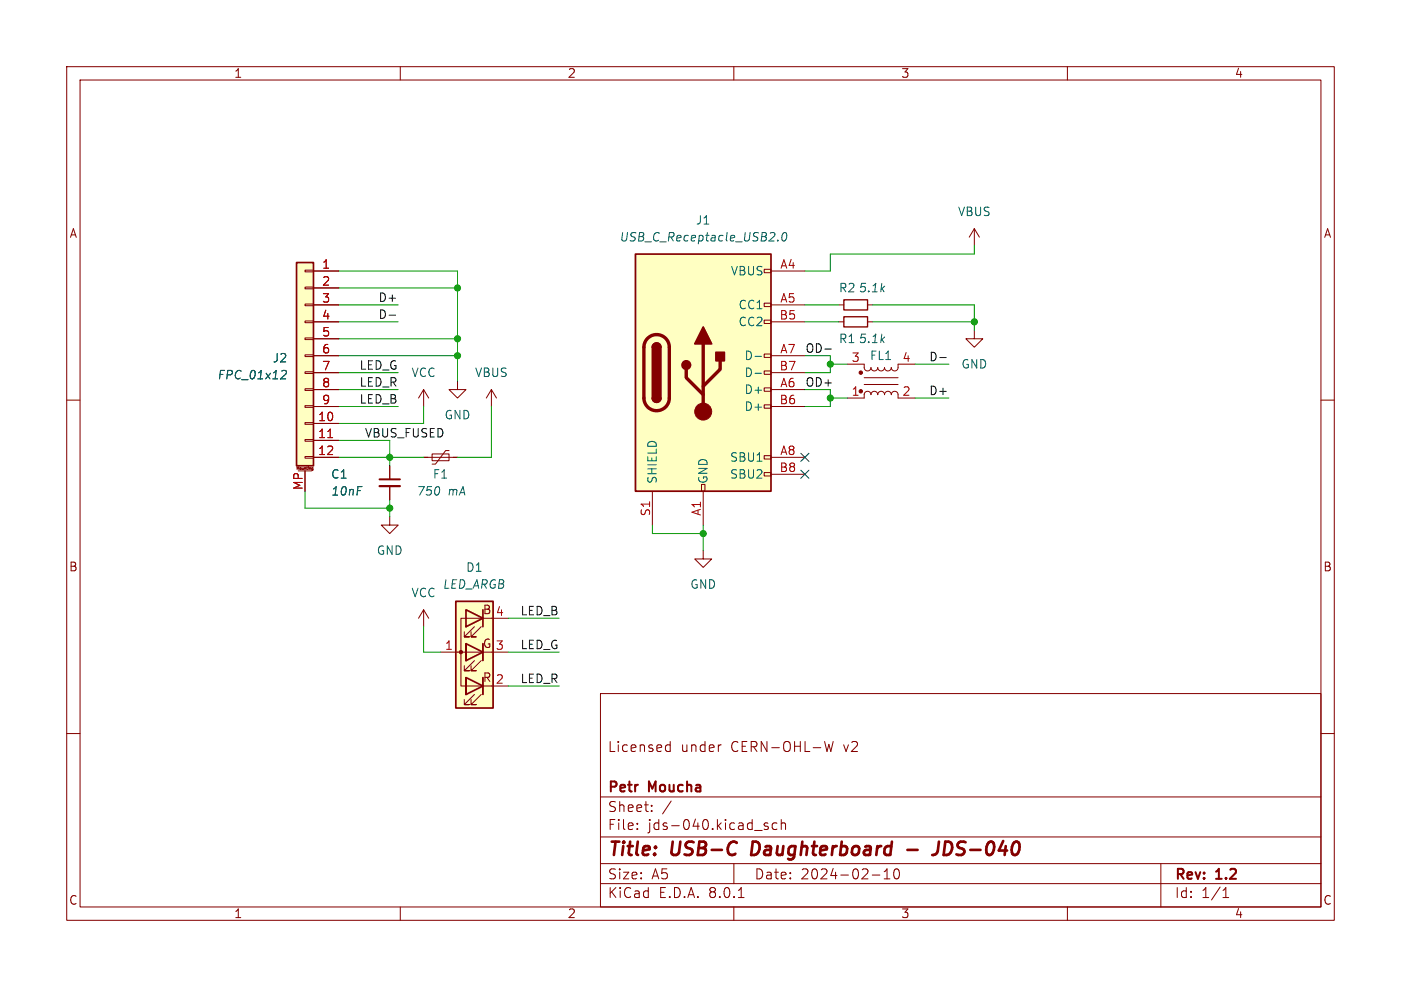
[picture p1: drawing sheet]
<svg xmlns="http://www.w3.org/2000/svg" width="210mm" height="148mm" viewBox="0 0 210 148" stroke-linecap="round" stroke-linejoin="round" font-family="sans-serif">
<g fill="none" stroke="#840000" stroke-width=".15">
<path d="M10 10h190v128h-190zM12 12h186v124h-186zM60 10v2M110 10v2M160 10v2M10 60h2M198 60h2M58.4 69.9v2M58.4 72.9v2M10 110h2M90 104h108v32h-108zM90 119.5h108"/>
<path d="M99.9 112.6h.6M99.9 111.8h.6M100.5 111.2v1.5M108 111.7h.1M123.6 111.2l.4 1.5 .2-1.1 .3 1.1 .4-1.5M198 110h2M60 136v2M90 132.5h108M90 129.5h108M90 125.5h108M95.5 124.2v.2M95.5 123.5v.1"/>
<path d="M97.7 121.5v.2M97.7 120.8v.1M100.6 120.1l-1.3 1.9M110 136v2M110 129.5v3M110.7 134.6h.8M115.1 123.5l-.3-.1-.3 .2 .1 .2 .5 .2v.3h-.6M116.5 123.5l-.5-.1-.2 .3v.4l.1 .2h.6M117.1 123.5a.37 .37 0 0 1 .7 .1v.8M117.1 122.9v1.5M130.8 131.2h1.1M132.5 131.8h.9"/>
<path d="M132.5 130.7l.5-.4v1.5M134.6 130.4a1 1 0 0 1-.1 1.4h-.2a.91 .91 0 0 1-.2-1.4M160 136v2M174 129.5v6.5M183.3 134.6h.9M183.3 133.5l.5-.4v1.5"/>
</g>
<path d="M112.8 126.2l-.2 2h.5M136 127.4h1.5M140.7 126.2l-.1 1.4a.74 .74 0 0 1-.9 .6M141.7 126.2l-.3 2h.5" fill="none" stroke="#840000" stroke-width=".4"/>
<path d="M56.9 72.9h3" fill="none" stroke="#840000" stroke-width=".33"/>
<path d="M56.9 71.9h3" fill="none" stroke="#840000" stroke-width=".3"/>
<path d="M68.3 90.2h5.6v16h-5.6z" fill="#ffffc2"/>
<g fill="none" stroke="#840000" stroke-width=".15">
<path d="M63.5 91.4l-.8 1.3M63.5 91.4v2.6M63.5 91.4l.8 1.3M66 97.8h6.4M69.8 96.5v2.6zM69.8 99.1h.1M71.1 94l-1.5 1.5h.8h-.8v-.8M71.1 99.1l-1.5 1.5h.8h-.8v-.8M72.1 94l-1.5 1.5h.8h-.8v-.8M72.1 99.1l-1.5 1.5h.8h-.8v-.8M72.4 96.5v2.6M72.4 92.7h-3.3v10.2h3.3"/>
<path d="M73.7 92.7h2.5M73.7 97.8h2.5M69.8 101.6v2.5zM69.8 104.1h.1M71.1 104.1l-1.5 1.6h.8h-.8v-.8M72.1 104.1l-1.5 1.6h.8h-.8v-.8M72.4 101.6v2.5M73.7 102.9h2.5"/>
</g>
<path d="M68.3 90.2h5.6v16h-5.6zM69.8 91.4l2.6 1.3-2.6 1.3zM69.8 96.5l2.6 1.3-2.6 1.3zM72.4 91.4v2.6M72.4 96.5v2.6M69.8 101.6l2.6 1.3-2.6 1.2zM72.4 101.6v2.5" fill="none" stroke="#840000" stroke-width=".25"/>
<circle cx="69.1" cy="97.8" r=".25" fill="#840000" stroke="#840000" stroke-width=".15"/>
<path d="M44.4 39.4h2.6v30.5h-2.6z" fill="#ffffc2"/>
<g fill="none" stroke="#840000" stroke-width=".15">
<path d="M146 34.3l-.7 1.3M146 34.3v2.5M146 34.3l.8 1.3M45.7 58.3h1.3v.2h-1.3zM45.7 55.8h1.3v.2h-1.3zM45.7 53.2h1.3v.3h-1.3zM45.7 50.7h1.3v.2h-1.3zM45.7 48.1h1.3v.3h-1.3zM45.7 45.6h1.3v.2h-1.3zM45.7 43.1h1.3v.2h-1.3zM45.7 40.5h1.3v.3h-1.3zM47 40.6h3.8"/>
<path d="M47 43.2h3.8M47 45.7h3.8M47 48.3h3.8M47 50.8h3.8M47 53.3h3.8M47 55.9h3.8M47 58.4h3.8M68.6 57.2v1.2h1.2l-1.2 1.3-1.3-1.3h1.3M73.7 58.4l-.8 1.3M73.7 58.4v2.6M73.7 58.4l.7 1.3M125.7 45.7h.8"/>
<path d="M125.7 48.3h.8M127 54.6h2.5v.5a.51 .51 0 0 0 .5 .5 .51 .51 0 0 0 .6-.5 .51 .51 0 0 0 .5 .5 .51 .51 0 0 0 .5-.5 .51 .51 0 0 0 .5 .5 .51 .51 0 0 0 .5-.5 .51 .51 0 0 0 .5 .5 .51 .51 0 0 0 .5-.5 .51 .51 0 0 0 .5 .5 .51 .51 0 0 0 .5-.5v-.5h2.6M129.5 57.7h5.1M129.5 56.6h5.1M130 45.7h.8M130 48.3h.8M134.6 59.2a.51 .51 0 0 0-.5-.5 .51 .51 0 0 0-.5 .5 .51 .51 0 0 0-.5-.5 .51 .51 0 0 0-.5 .5 .51 .51 0 0 0-.5-.5 .51 .51 0 0 0-.5 .5 .51 .51 0 0 0-.5-.5 .51 .51 0 0 0-.5 .5 .51 .51 0 0 0-.6-.5 .51 .51 0 0 0-.5 .5v.5h-2.5M134.6 59.7h2.6M146 49.5v1.3h1.3l-1.3 1.3-1.2-1.3h1.2M44.5 70.4v-.4l.2 .3 .1-.3v.4M44.7 70.6h2M45.7 68.5h1.3v.2h-1.3z"/>
<path d="M45.7 65.9h1.3v.3h-1.3zM45.7 63.4h1.3v.2h-1.3zM45.7 60.8h1.3v.3h-1.3zM45.7 70.6v3.1M46 70v.3M46.2 70v.1M46.2 70.1h.1M46.7 70.5h.2M46.9 70.5h.1M46.9 70.4h-.2l.1-.2 .1-.1v.4M47 63.5h3.8M47 66h3.8"/>
<path d="M47 68.6h3.8M47 61h3.8M58.4 77.5v1.2h1.3l-1.3 1.3-1.3-1.3h1.3M63.5 68.6h5.1M64.8 68.1h2.5v1h-2.5zM67.3 67.6h-.5l-1.5 2h-.5M105.4 82.6v1.2h1.3l-1.3 1.3-1.3-1.3h1.3"/>
</g>
<path d="M44.4 39.4h2.6v30.5h-2.6z" fill="none" stroke="#840000" stroke-width=".25"/>
<path d="M49.1 65.6h.8" fill="none" stroke="#a90000" stroke-width=".15"/>
<path d="M42.4 55.5l.4 .1 .1 .3-.9 .9h.8" fill="none" stroke="#006464" stroke-width=".15"/>
<g fill="#840000" stroke="#840000" stroke-width=".15">
<circle cx="129" cy="55.9" r=".25"/>
<circle cx="129" cy="58.7" r=".25"/>
</g>
<path d="M126.5 47.5h3.5v1.5h-3.5zM126.5 45h3.5v1.5h-3.5z" fill="none" stroke="#840000" stroke-width=".2"/>
<path d="M95.2 38.1h20.4v35.6h-20.4z" fill="#ffffc2"/>
<g fill="none" stroke="#840000" stroke-width=".15">
<path d="M47 40.6h3.8M47 45.7h3.8M47 58.4h3.8M47 53.3h3.8M47 48.3h3.8M47 55.9h3.8M47 43.2h3.8M47 50.8h3.8M63.5 58.4l-.8 1.3M63.5 58.4v2.6M63.5 58.4l.8 1.3M114.6 58.2h1v.5h-1z"/>
<path d="M114.6 55.6h1v.5h-1zM114.6 53.1h1v.5h-1zM114.6 48h1v.5h-1zM114.6 45.5h1v.5h-1zM114.6 40.4h1v.5h-1zM115.6 40.6h5M115.6 45.7h5M115.6 58.4h5M115.6 53.3h5M115.6 48.3h5M115.6 55.9h5M45.7 70.6v3.1"/>
<path d="M47 68.6h3.8M47 61h3.8M47 63.5h3.8M47 66h3.8M58.4 69.9v2M58.4 72.9v2M97.8 73.7v5M105.2 72.6h.5v1.1h-.5zM105.4 73.7v5M114.6 70.9h1v.5h-1zM114.6 68.3h1v.5h-1zM114.6 60.7h1v.5h-1z"/>
<path d="M115.6 68.6h5M115.6 61h5M115.6 71.1h5"/>
</g>
<path d="M95.2 38.1h20.4v35.6h-20.4zM97.8 59.7a.64 .64 0 0 0 .6 .6 .64 .64 0 0 0 .7-.6M97.8 52.1a.64 .64 0 0 1 .6-.7 .64 .64 0 0 1 .7 .7" fill="none" stroke="#840000" stroke-width=".25"/>
<path d="M97.1 50.7a1.91 1.91 0 0 1 2-.4 1.91 1.91 0 0 1 1.2 1.8v7.6a1.91 1.91 0 0 1-1.9 1.9 1.91 1.91 0 0 1-1.9-1.9v-7.8a1.91 1.91 0 0 1 .6-1.2zM102.9 55.4v1.2l2.5 2.6M105.4 51.6v10.1M107.9 54.1v1.3l-2.5 2.5" fill="none" stroke="#840000" stroke-width=".51"/>
<g fill="#840000" stroke="#840000" stroke-width=".25">
<path d="M97.8 59.7h1.3a.64 .64 0 0 1-.7 .6 .64 .64 0 0 1-.6-.6z"/>
<path d="M97.8 52.1h1.3v7.6h-1.3z"/>
<path d="M98 51.6a.64 .64 0 0 1 .7-.1 .64 .64 0 0 1 .4 .6h-1.3z"/>
<path d="M105.4 49l1.3 2.6h-2.6z"/>
<path d="M107.3 52.8h1.3v1.3h-1.3z"/>
<circle cx="102.9" cy="54.7" r=".63"/>
</g>
<circle cx="105.4" cy="61.7" r="1.27" fill="#840000" stroke="#840000" stroke-width=".15"/>
<path d="M116.6 36v.1M117.4 35l.3-.1a.75 .75 0 0 1-.3 1.2l-.1-.1-.1-.3zM42.4 55.5l.4 .1 .1 .3-.9 .9h.8M113.2 53.4h1M113.2 56h1" fill="none" stroke="#006464" stroke-width=".15"/>
<path d="M58.3 47.3h1M123.7 52.3h.9M140.9 53.6h.9" fill="none" stroke="#0f0f0f" stroke-width=".15"/>
<g fill="none" stroke="#009600" stroke-width=".15">
<path d="M146 36.8v1.3h-21.5v2.5h-3.9M50.8 40.6h17.8v16.6M50.8 48.3h8.9M50.8 45.7h8.9M50.8 53.3h17.8M50.8 50.8h17.8M50.8 58.4h8.9M50.8 55.9h8.9M50.8 43.2h17.8M120.6 58.4h3.9v2.6h-3.9M120.6 48.3h5.1M120.6 45.7h5.1"/>
<path d="M120.6 53.3h3.9v2.6h-3.9M124.5 54.6h2.5M124.5 59.7h2.5M130.8 48.3h15.2M130.8 45.7h15.2v3.8M137.2 54.6h5M137.2 59.7h5M45.7 73.7v2.5h12.7M50.8 61h8.9M50.8 66h7.6v3.9M50.8 68.6h12.7M58.4 74.9v2.6"/>
<path d="M63.5 61v2.5h-12.7M73.7 61v7.6h-5.1M97.8 78.7v1.3h7.6M105.4 78.7v3.9M63.5 94v3.8h2.5M76.2 97.8h7.6M76.2 92.7h7.6M76.2 102.9h7.6"/>
</g>
<path d="M120 70.5l1.3 1.2M120 68l1.3 1.2M121.3 70.5l-1.3 1.2M121.3 68l-1.3 1.2" fill="none" stroke="#000084" stroke-width=".15"/>
<path d="M49.1 65.6h.8" fill="none" stroke="#a90000" stroke-width=".15"/>
<g fill="#009600" stroke="#009600" stroke-width=".15">
<circle cx="58.4" cy="76.2" r=".46"/>
<circle cx="58.4" cy="68.6" r=".46"/>
<circle cx="105.4" cy="80" r=".46"/>
<circle cx="124.5" cy="59.7" r=".46"/>
<circle cx="124.5" cy="54.6" r=".46"/>
<circle cx="146" cy="48.3" r=".46"/>
<circle cx="68.6" cy="50.8" r=".46"/>
<circle cx="68.6" cy="43.2" r=".46"/>
<circle cx="68.6" cy="53.3" r=".46"/>
</g>
<g font-size="2.8" fill="#840000">
<text x="91" y="128.9">Title:</text>
<text x="100.7" y="128.9">USB-C</text>
<text x="113.5" y="128.9">Daughterboard</text>
<text x="142.4" y="128.9">JDS-040</text>
</g>
<g font-size="2.1" fill="#840000">
<text x="91" y="113">Licensed</text>
<text x="102" y="113">under</text>
<text x="109.6" y="113">CERN-OHL-W</text>
<text x="126.6" y="113">v2</text>
<text x="91" y="119.2">Petr</text>
<text x="97.3" y="119.2">Moucha</text>
<text x="91" y="124.7">File:</text>
<text x="91" y="122">Sheet:</text>
<text x="97.1" y="124.7">jds-040.kicad_sch</text>
<text x="91" y="134.9">KiCad</text>
<text x="91" y="132.1">Size:</text>
<text x="97.7" y="132.1">A5</text>
<text x="98.7" y="134.9">E.D.A.</text>
<text x="106.3" y="134.9">8.0.1</text>
<text x="113" y="132.1">Date:</text>
<text x="120" y="132.1">2024-02-10</text>
<text x="176" y="132.3">Rev:</text>
<text x="176" y="134.9">Id:</text>
<text x="180.1" y="134.9">1/1</text>
<text x="182.4" y="132.3">1.2</text>
</g>
<g font-size="1.8" fill="#840000">
<text x="35" y="11.9">1</text>
<text x="85" y="11.9">2</text>
<text x="135" y="11.9">3</text>
<text x="185" y="11.9">4</text>
<text x="10.3" y="35.9">A</text>
<text x="198.4" y="35.9">A</text>
<text x="10.3" y="85.9">B</text>
<text x="198.3" y="85.9">B</text>
<text x="72.3" y="92.3">B</text>
<text x="72.3" y="97.4">G</text>
<text x="72.3" y="102.5">R</text>
<text x="10.3" y="135.9">C</text>
<text x="35" y="137.9">1</text>
<text x="85" y="137.9">2</text>
<text x="135" y="137.9">3</text>
<text x="185" y="137.9">4</text>
<text x="198.3" y="135.9">C</text>
</g>
<g font-size="1.8" fill="#006464">
<text x="104.2" y="33.9">J1</text>
<text x="143.5" y="32.6">VBUS</text>
<text x="92.8" y="36.4">USB_C_Receptacle_USB2.0</text>
<text x="109.5" y="41.5">VBUS</text>
<text x="110.6" y="46.6">CC1</text>
<text x="125.7" y="44">R2</text>
<text x="128.6" y="44">5.1k</text>
<text x="110.6" y="49.1">CC2</text>
<text x="125.7" y="51.7">R1</text>
<text x="128.6" y="51.7">5.1k</text>
<text x="32.5" y="57.1">FPC_01x12</text>
<text x="40.8" y="54.6">J2</text>
<text x="61.6" y="56.7">VCC</text>
<text x="71.1" y="56.7">VBUS</text>
<text x="111.5" y="59.3">D+</text>
<text x="111.5" y="54.2">D-</text>
<text x="111.5" y="56.7">D-</text>
<text x="130.3" y="54.2">FL1</text>
<text x="144" y="55.5">GND</text>
<text x="66.5" y="63.1">GND</text>
<text x="111.5" y="61.8">D+</text>
<text x="49.5" y="72">C1</text>
<text x="64.8" y="72">F1</text>
<text x="109.3" y="69.4">SBU1</text>
<text x="109.3" y="72">SBU2</text>
<text x="49.5" y="74.5">10nF</text>
<text x="62.3" y="74.5">750</text>
<text x="67.1" y="74.5">mA</text>
<text x="98.7" y="72.6" transform="rotate(-90 98.7 72.6)">SHIELD</text>
<text x="106.3" y="72.6" transform="rotate(-90 106.3 72.6)">GND</text>
<text x="56.4" y="83.4">GND</text>
<text x="61.6" y="89.8">VCC</text>
<text x="66.3" y="88.5">LED_ARGB</text>
<text x="69.8" y="86">D1</text>
<text x="103.4" y="88.5">GND</text>
</g>
<g font-size="1.8" fill="#a90000">
<text x="48.2" y="40.4">1</text>
<text x="116.9" y="40.4">A4</text>
<text x="48.2" y="42.9">2</text>
<text x="48.2" y="45.5">3</text>
<text x="116.9" y="45.5">A5</text>
<text x="48.2" y="48">4</text>
<text x="48.2" y="50.5">5</text>
<text x="48.2" y="53.1">6</text>
<text x="116.8" y="48">B5</text>
<text x="116.9" y="53.1">A7</text>
<text x="48.2" y="55.6">7</text>
<text x="48.2" y="58.2">8</text>
<text x="116.8" y="55.6">B7</text>
<text x="116.9" y="58.2">A6</text>
<text x="127.6" y="59.4">1</text>
<text x="127.6" y="54.4">3</text>
<text x="135.2" y="59.4">2</text>
<text x="135.2" y="54.4">4</text>
<text x="47.6" y="63.2">10</text>
<text x="47.6" y="65.8">11</text>
<text x="48.2" y="60.7">9</text>
<text x="116.8" y="60.7">B6</text>
<text x="47.6" y="68.3">12</text>
<text x="116.8" y="70.9">B8</text>
<text x="116.9" y="68.3">A8</text>
<text x="45.5" y="73.6" transform="rotate(-90 45.5 73.6)">MP</text>
<text x="97.5" y="77.5" transform="rotate(-90 97.5 77.5)">S1</text>
<text x="105.2" y="77.5" transform="rotate(-90 105.2 77.5)">A1</text>
<text x="74.2" y="92.5">4</text>
<text x="66.6" y="97.5">1</text>
<text x="74.2" y="97.5">3</text>
<text x="74.2" y="102.6">2</text>
</g>
<g font-size="1.8" fill="#0f0f0f">
<text x="56.6" y="47.9">D-</text>
<text x="56.6" y="45.4">D+</text>
<text x="120.6" y="53">OD-</text>
<text x="53.8" y="58.1">LED_R</text>
<text x="53.8" y="55.5">LED_G</text>
<text x="120.6" y="58.1">OD+</text>
<text x="139.2" y="54.3">D-</text>
<text x="139.2" y="59.3">D+</text>
<text x="53.8" y="60.6">LED_B</text>
<text x="54.6" y="65.7">VBUS_FUSED</text>
<text x="77.9" y="92.4">LED_B</text>
<text x="77.9" y="97.4">LED_G</text>
<text x="77.9" y="102.5">LED_R</text>
</g>
<text font-size=".5" fill="#840000" x="44.3" y="70.7">Mounting</text>
</svg>
